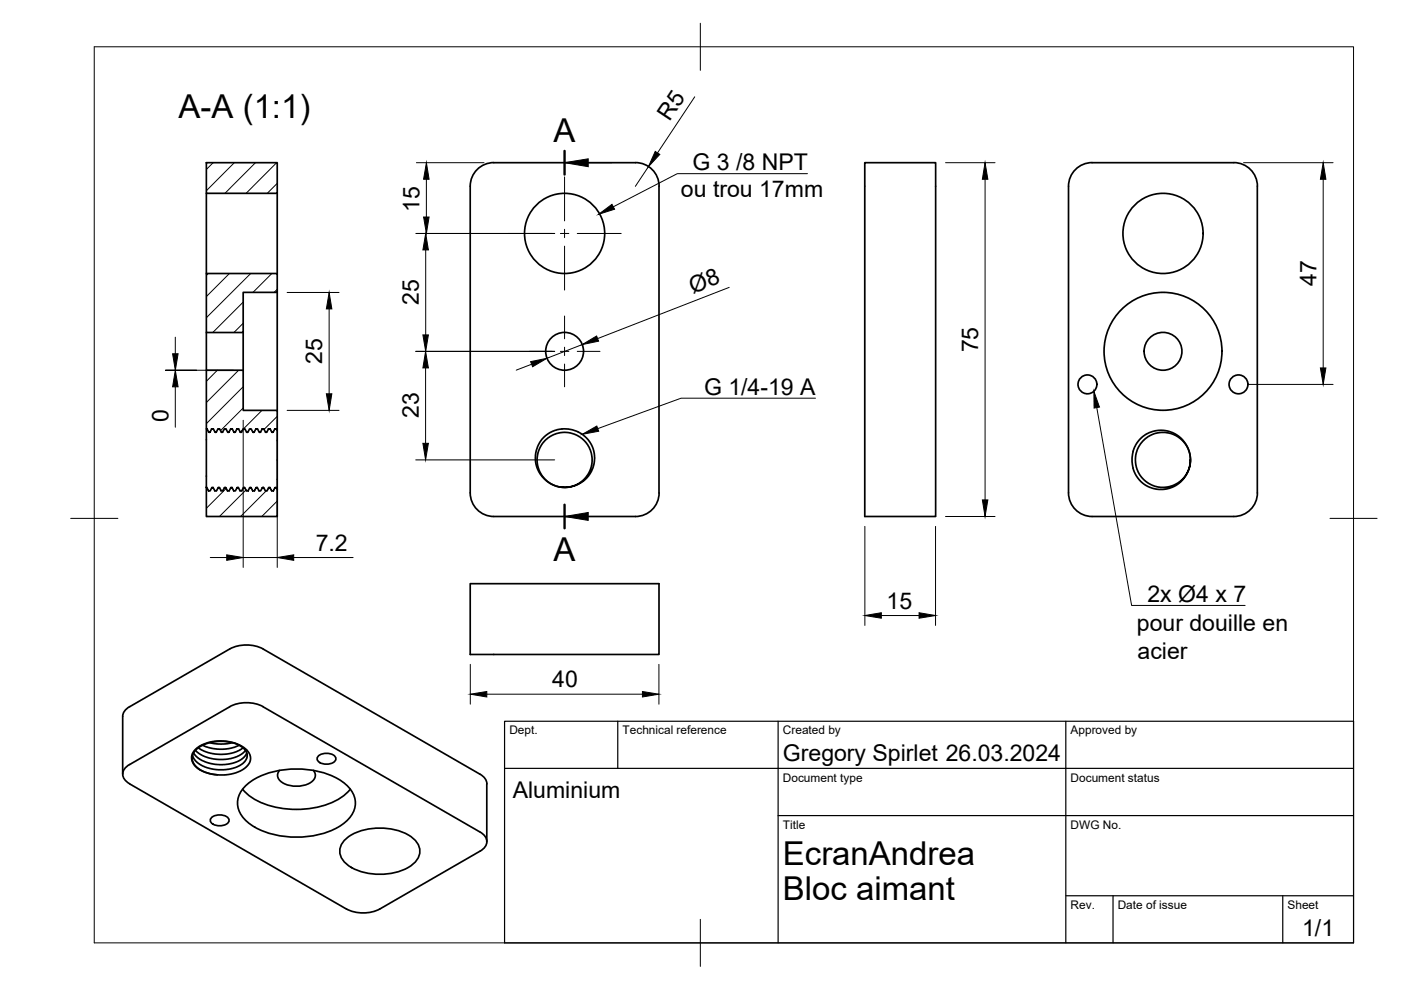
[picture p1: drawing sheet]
<svg xmlns="http://www.w3.org/2000/svg" width="297mm" height="210mm" viewBox="0 0 297 210" stroke-linecap="round" stroke-linejoin="round" font-family="sans-serif">
<!-- layer: Visible -->
<g fill="none" stroke="#000" stroke-width=".36">
<path d="M43.8 34.5h15v6.5h-15zM104.7 34.5h30M104.7 34.5a5 5 0 0 0-5 5v65a5 5 0 0 0 5 5h30a5 5 0 0 0 5-5v-65a5 5 0 0 0-5-5M183.3 34.5h15.1v75h-15.1zM231.5 34.5h30.1M231.6 34.5a5 5 0 0 0-5.1 5v65a5 5 0 0 0 5.1 5M261.6 34.5a5 5 0 0 1 5 5M266.6 39.5v65M43.8 58h15v4h-7.2v8.5h-7.8zM43.8 41v17M58.8 41v17M43.8 78.5h7.8v8.5h7.2v4.2l-.2-.2-.3-.1-.4 .7-.2 .1-.4-.7-.3-.1-.4 .7-.2 .1-.4-.7-.4-.1-.3 .7-.3 .1-.4-.7-.3-.1-.4 .7-.2 .1-.4-.7-.3-.1-.4 .7-.3 .1-.3-.7-.4-.1-.4 .7-.2 .1-.4-.7-.3-.1-.4 .7-.2 .1-.4-.7-.3-.1-.4 .7-.3 .1-.4-.7-.3-.1-.4 .7-.2 .1-.4-.7-.3-.1-.4 .7-.2 .1-.4-.7-.3-.1-.4 .7h-.3l-.5-.7z"/>
<path d="M43.8 70.5v8M51.6 70.5v8M58.8 62v25M43.8 90.9v12.4M58.8 91.2v12.6M115.3 92.7l1.4-1 1.6-.6a7.1 7.1 0 0 1 4.5 .6l1.5 1.1 1.2 1.7 .5 1.7v2.1l-.6 1.7-1.3 1.6-1.6 1.1-1.9 .6-2-.1h2.2l1.7-.6 1.6-1.2 1-1.6 .4-1.2v-1.5l-.1-1-.5-1.3-.8-1.1-1.2-1.1-1-.5-1.7-.4-1.5 .1-1.4 .4-1 .6-1.2 1-.7 1.3-.4 1.4-.1 1.4 .4 1.7 .6 1.1 1.1 1.3 1.3 .8 1.2 .4h.1l-1.7-.5-1.3-1-1-1.2-.9-1.7-.2-1.6 .2-1.6 .6-1.6zM240.2 95.7l.9-1.9 .9-1 .8-.6 2-.8 2.1-.1 2.2 .7 1.6 1.2 1.3 2 .4 1.9v.4l-.1-1.3-.5-1.3-.6-.9-1-1-.8-.6-1.3-.5-1.1-.2-1.7 .1-1.2 .4-1.3 .8-1 1.1-.7 1.2-.3 1.4-.1 1.4 .4 1.5 .7 1.3 1.3 1.3 1.7 .9 1.3 .2h.9l1.7-.4 1.7-1 .9-1 .8-1.4 .3-2-.2 1.7-.8 1.7-1 1.2-1.6 1.1-1.8 .5h-1.7l-1.9-.5-1.4-1-1.1-1.3-.7-1.6M240.3 95.7l-.3 1.8 .3 1.8M43.8 103.3l.5 .8 .3-.1 .4-.7 .2 .1 .4 .7 .3-.1 .4-.7 .3 .1 .4 .7 .3-.1 .4-.7 .2 .1 .4 .7 .3-.1 .4-.7 .2 .1 .4 .7 .4-.1 .3-.7 .3 .1 .4 .7 .3-.1 .4-.7 .2 .1 .4 .7 .3-.1 .4-.7 .3 .1 .4 .7 .3-.1 .4-.7 .2 .1 .4 .7 .3-.1 .4-.7 .2 .1 .4 .7 .3-.1 .4-.6 .2-.1 .4 .7 .3 .1 .4-.7 .2-.1 .3 .5v5.7h-15zM266.6 104.5a5 5 0 0 1-5 5h-30.1M55.8 137.6l46 26.5a2.6 2.6 0 0 1 1.4 2.1M55.8 137.6a7.8 7.8 0 0 0-7.1 0l-21.2 12.2a2.6 2.6 0 0 0-1.5 2.1v12.2"/>
<path d="M99.7 123.8h40v15h-40zM41 159.7l.8 .8 1 .7 1.9 .7 1.8 .2 1.9-.1 1.8-.5 1.5-.9 .6-.9M41.4 159.1l.9 .7 1.2 .6 1.8 .5 1 .1 2-.1 1.5-.3 1.3-.7 .9-.8M41.5 158.8l1.3-.9 2-.6 2.1-.2 2.1 .2a7.2 7.2 0 0 1 3.3 1.8l.7 1 .1 .8-.2 .9-.8 .9-1.1 .8-1.4 .5-1.7 .3h-1.5l-1.9-.2-1.2-.4-1.3-.7-.7-.7-.5-.7-.2-1.1 .3-.8zM42 158.6l2 .9 2.6 .4 2.7-.3 1.3-.4 .9-.6M42.9 158l1.6 .6 1.9 .2 2.3-.1 2-.7M44.5 157.5l2.3 .3 2.5-.3M55.8 149.8a7.7 7.7 0 0 0-7.1 .1l-21.2 12.2a2.17 2.17 0 0 0-1.5 2 2.17 2.17 0 0 0 1.5 2.1l46 26.5a7.8 7.8 0 0 0 7 0l21.2-12.2a2.15 2.15 0 0 0 1.5-2.1 2.15 2.15 0 0 0-1.4-2l-46-26.5M40.8 160.2l.4 .8 .5 .6 1.7 1 2.4 .6 2.3-.1 2.3-.6 1.5-1 .5-1.1-.1-.7-.4-.8-.9-.7-.9-.5-1.3-.4-1.4-.1h-1.7l-1.4 .3-1.6 .6-1 .7-.6 .8-.4 .9 .1 .9 .5 .9 .9 .7 1.1 .6 1.2 .4 1.6 .3M44.8 173.4a2.63 2.63 0 0 1 3.8 .4 1.63 1.63 0 0 1-2 1.3 1.63 1.63 0 0 1-2-1.3zM51.4 167.3a14 14 0 0 0 10.1 4.3 17.4 17.4 0 0 0 11.4-2.9l1.4-1.4M52 166.7a15.5 15.5 0 0 1 10.9-3.7 16.1 16.1 0 0 1 10.8 3.7 4.7 4.7 0 0 1 0 7.1 15.5 15.5 0 0 1-10.8 3.7 16.1 16.1 0 0 1-10.9-3.7 4.7 4.7 0 0 1 0-7.1z"/>
<path d="M59.3 163.3a1.6 1.6 0 0 0 .5 2.6 5.9 5.9 0 0 0 6.6-.4 1.5 1.5 0 0 0 0-2.2M67.4 160.4a2.63 2.63 0 0 1 3.8 .3 1.63 1.63 0 0 1-2 1.3 1.63 1.63 0 0 1-2-1.3zM72.9 178.3a11.1 11.1 0 0 1 9.4-2.6 8.7 8.7 0 0 1 6.3 3.3 3.3 3.3 0 0 1-1.2 4.3 12.7 12.7 0 0 1-13.8 0 3.3 3.3 0 0 1-.7-5zM103.2 166.2v12.2"/>
<circle cx="119.7" cy="49.5" r="8.5"/>
<circle cx="246.6" cy="49.5" r="8.5"/>
<circle cx="119.7" cy="74.5" r="4"/>
<circle cx="246.6" cy="74.5" r="12.5"/>
<circle cx="246.6" cy="74.5" r="4"/>
<circle cx="230.6" cy="81.5" r="2"/>
<circle cx="262.6" cy="81.5" r="2"/>
</g>
<!-- layer: BORDER -->
<path d="M20 9.9h267v190h-267zM148.5 4.9v10M15 109.9h10M282 109.9h10M148.5 194.9v10" fill="none" stroke="#000" stroke-width=".21"/>
<!-- layer: TITLEBLOCK -->
<path d="M107 152.9h180v47h-180zM131 152.9v10M165 152.9v47M226 152.9v47M107 162.9h180M165 172.9h122M226 189.9h61M236 189.9v10M272 189.9v10" fill="none" stroke="#000" stroke-width=".25"/>
<!-- layer: Hatching -->
<g fill="none" stroke="#000" stroke-width=".21">
<path d="M45.2 34.5l-1.4 1.4M49.7 34.5l-5.9 5.9M54.2 34.5l-6.5 6.5M58.7 34.5l-6.5 6.5M58.8 38.9l-2.2 2.1M44.1 58l-.3 .4M48.6 58l-4.8 4.9M53.1 58l-9.3 9.3M57.6 58l-4 4M46.1 78.5l-2.3 2.3M50.6 78.5l-6.8 6.8M51.6 64l-6.5 6.5"/>
<path d="M51.6 68.5l-2 2M58.8 61.3l-.7 .7M51.5 91l-.6 .6M51.6 82l-7.8 7.8M51.6 86.5l-4.8 4.8M55.5 87l-3.9 3.9M58.8 88.3l-2.8 2.8M48 103.6l-4.2 4.2M52.2 103.9l-5.7 5.6M56.4 104.1l-5.4 5.4M57.2 103.3l-.4 .4M58.8 106.2l-3.3 3.3"/>
</g>
<!-- layer: Section Lines -->
<path d="M119.7 32v5M119.7 107v5" fill="none" stroke="#000" stroke-width=".51"/>
<path d="M124.7 34.5h5M124.7 109.5h5" fill="none" stroke="#000" stroke-width=".21"/>
<path d="M119.7 34.5l5-.8v1.6zM119.7 109.5l5-.8v1.6z" fill="#000" stroke="#000" stroke-width=".21"/>
<!-- layer: FD_Dimensions -->
<g fill="none" stroke="#000" stroke-width=".21">
<path d="M88.3 34.5h14.3M90.4 38v8M137.5 35.3l-2.8 4.2M147.3 20.5l-7.9 11.9M200.5 34.5h10.5M208.9 38v68M263.7 34.5h18.9M280.5 38v40M88.2 49.5h29.4M90.3 53v18M37.2 71.5v3.5M41.7 78.5h-6.6h14.4"/>
<path d="M60.9 62h11M69.8 65.5v18M88.1 74.5h29.5M90.2 78v16M112.7 77.2l-3.2 1.3M123.4 73.1l-7.4 2.9M154.6 60.9l-27.9 10.9M37.2 82v8.6M51.6 89.1v31.2M58.8 89.1v31.2M60.9 87h11M88.1 97.5h29.5"/>
<path d="M264.7 81.5h17.9M44.6 118.2h3.5M51.6 118.2h7.2M62.3 118.2h12.6M183.4 111.6v21M198.4 111.6v21M200.5 109.5h10.5M186.9 130.5h8M99.7 140.9v8.4M103.2 147.2h33M139.7 140.9v8.4"/>
</g>
<g fill="#000" stroke="#000" stroke-width=".21">
<path d="M90.4 34.5l.6 3.5h-1.2zM138.9 32.1l1 .6-2.4 2.6zM208.9 34.5l.5 3.5h-1.1zM280.5 34.5l.6 3.5h-1.1zM90.3 49.5l.5 3.5h-1.1zM89.8 46h1.2l-.6 3.5zM36.6 75h1.2l-.6 3.5zM69.8 62l.6 3.5h-1.2zM90.2 74.5l.6 3.5h-1.1zM89.7 71h1.1l-.5 3.5zM112.5 76.7l3.5-.7-3.1 1.8zM123.4 73.1l3.1-1.9 .4 1.1z"/>
<path d="M280 78h1.1l-.6 3.5zM37.2 78.5l.6 3.5h-1.2zM69.2 83.5h1.2l-.6 3.5zM89.7 94h1.1l-.6 3.5zM48.1 117.6l3.5 .6-3.5 .6zM58.8 118.2l3.5-.6v1.2zM208.3 106h1.1l-.5 3.5zM183.4 130.5l3.5-.6v1.2zM194.9 129.9l3.5 .6-3.5 .6zM99.7 147.2l3.5-.6v1.2zM136.2 146.6l3.5 .6-3.5 .6z"/>
</g>
<!-- layer: Smart Centers -->
<path d="M119.7 37.5v9.3M107.7 49.5h9.3M118.8 49.5h1.8M119.7 48.6v1.8M119.7 52.2v9.3M122.4 49.5h9.3M112.2 74.5h4.8M118.8 74.5h1.8M119.7 67v4.8M119.7 73.6v1.8M119.7 77.2v4.8M122.4 74.5h4.8" fill="none" stroke="#000" stroke-width=".21"/>
<!-- layer: Hole Notes -->
<path d="M126.9 45.4l2.9-2.1 .5 1.1zM123.4 92.1l3.1-1.8 .4 1.1zM231.9 83l1.2 3.3-1.1 .2z" fill="#000" stroke="#000" stroke-width=".21"/>
<path d="M171.2 36.8h-27.6l-13.6 7.1M172.9 84.4h-28.5l-17.7 6.5M232.5 86.4l7.4 42h24.1" fill="none" stroke="#000" stroke-width=".21"/>
<g font-size="7">
<text x="37.8" y="24.9">A-A (1:1)</text>
<text x="117.4" y="30">A</text>
<text x="117.4" y="119">A</text>
<text x="166" y="183.4">EcranAndrea</text>
<text x="166" y="190.9">Bloc aimant</text>
</g>
<g font-size="4.9">
<text x="142" y="25.9" transform="rotate(-56 142 25.9)">R5</text>
<text x="144.4" y="41.9">ou trou 17mm</text>
<text x="146.8" y="36.1">G 3 /8 NPT</text>
<text x="88.9" y="44.9" transform="rotate(-90 88.9 44.9)">15</text>
<text x="88.8" y="64.7" transform="rotate(-90 88.8 64.7)">25</text>
<text x="146.9" y="62.3" transform="rotate(-21 146.9 62.3)">Ø8</text>
<text x="279.1" y="60.6" transform="rotate(-90 279.1 60.6)">47</text>
<text x="68.3" y="77.2" transform="rotate(-90 68.3 77.2)">25</text>
<text x="207.4" y="74.7" transform="rotate(-90 207.4 74.7)">75</text>
<text x="149.3" y="83.7">G 1/4-19 A</text>
<text x="35.7" y="89.4" transform="rotate(-90 35.7 89.4)">0</text>
<text x="88.8" y="88.7" transform="rotate(-90 88.8 88.7)">23</text>
<text x="66.9" y="116.8">7.2</text>
<text x="188" y="129">15</text>
<text x="243.3" y="127.7">2x Ø4 x 7</text>
<text x="241" y="133.9">pour douille en</text>
<text x="241.2" y="139.7">acier</text>
<text x="117.1" y="145.7">40</text>
<text x="166" y="161.4">Gregory Spirlet 26.03.2024</text>
<text x="108.7" y="169.1">Aluminium</text>
<text x="276.1" y="198.6">1/1</text>
</g>
<g font-size="2.5">
<text x="108" y="155.7">Dept.</text>
<text x="132" y="155.7">Technical reference</text>
<text x="166" y="155.7">Created by</text>
<text x="227" y="155.7">Approved by</text>
<text x="166" y="165.7">Document type</text>
<text x="227" y="165.7">Document status</text>
<text x="166" y="175.7">Title</text>
<text x="227" y="175.7">DWG No.</text>
<text x="227" y="192.7">Rev.</text>
<text x="237" y="192.7">Date of issue</text>
<text x="273" y="192.7">Sheet</text>
</g>
</svg>
